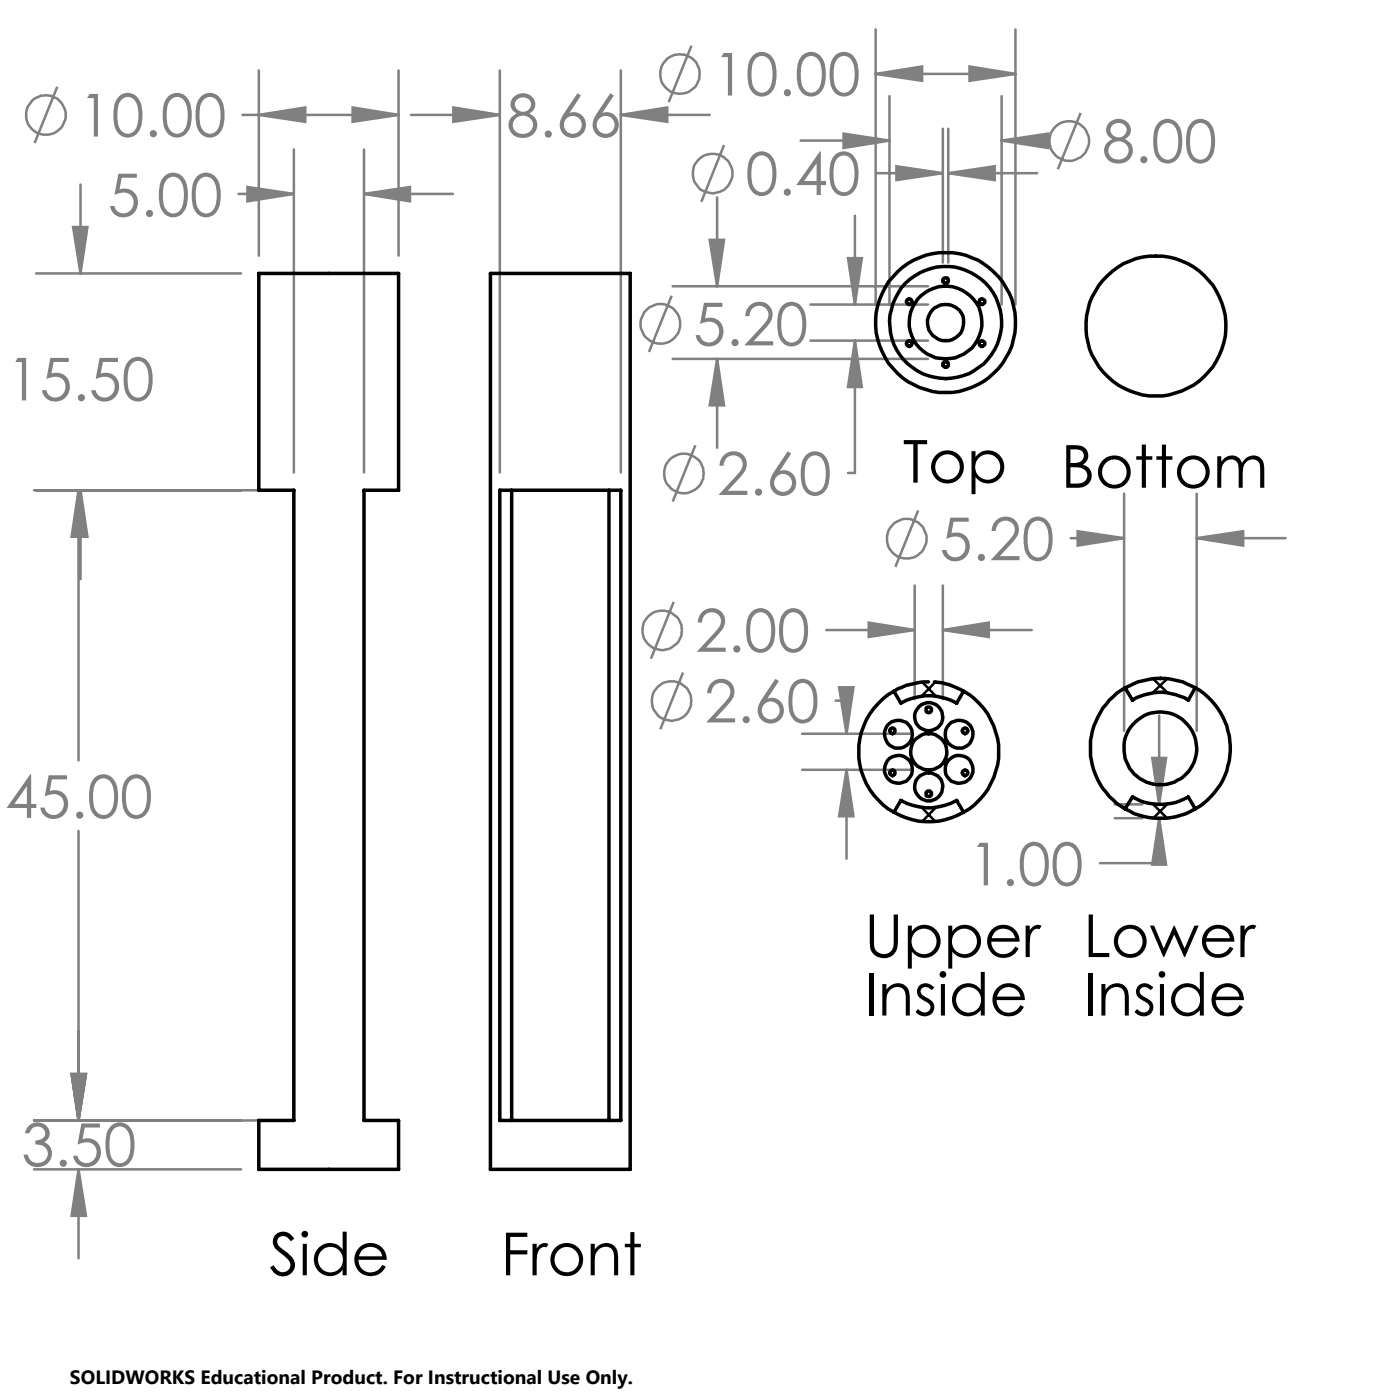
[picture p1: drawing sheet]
<svg xmlns="http://www.w3.org/2000/svg" width="100mm" height="100mm" viewBox="0 0 100 100" stroke-linecap="round" stroke-linejoin="round" font-family="sans-serif">
<g fill="none" stroke="#808080" stroke-width=".18">
<path d="M2.6 19.5h14.6M4.1 6.2l-1.6 4M5.2 16.2h1l-.4 3.3zM5.8 13.2v6.3M17 13.9h4M17.3 8.2h11.2M17.7 13.4l3.3 .5-3.3 .5zM18.5 5v13.3M18.5 8.2l3.3-.5v1zM21 10.7v23M25.2 7.7l3.3 .5-3.3 .5zM26 13.9l3.3-.5v1z"/>
<path d="M26 10.7v23M26 13.9h6.3M28.5 5v13.3M29.4 8.2h6.3M32.4 7.7l3.3 .5-3.3 .5zM35.7 5v28.7M44.3 8.2h6.4M44.3 5v28.7M44.3 8.2l3.4-.5v1zM49.4 3.3l-1.6 4M50.7 17.1h1l-.5 3.3zM51.2 14.1v6.3"/>
<path d="M51.7 10.4l-1.6 4M57.2 10h6.3M60.3 9.5l3.2 .5-3.2 .6zM60.6 18.4h1l-.5 3.4zM61.1 15.4v6.4M62.5 5.3l3.4-.5v1zM62.5 2.1v19.7M62.5 5.3h10M62.5 5.3h.1M62.6 12.4h4.7M63.5 6.9v14.9M64 11.9l3.3 .5-3.3 .5z"/>
<path d="M67.3 9.2v9.6M67.7 9.2v9.6M67.7 12.4h6.4M67.7 12.4l3.3-.5v1zM69.3 4.8l3.2 .5-3.2 .5zM71.5 10l3.4-.5v1.1zM71.5 6.9v14.9M71.5 10h1.2M72.5 2.1v19.7M77.2 8.1l-1.6 4M2.4 35h16.6M5.6 35v19.3"/>
<path d="M5.6 35l.5 3.3h-1zM5.8 35v6.4M5.8 35l.4 3.3h-1zM48 21.1l-1.6 4M48 20.4h18.3M48 25.6h18.3M49.7 31.8l-1.7 4M51.2 25.6v6.4M51.2 25.6l.5 3.4h-1zM57.9 21.8h8.4M57.9 24.3h8.4M61.1 24.3l.5 3.3h-1z"/>
<path d="M61.1 24.3v9.5h-.5M65.6 36.5l-1.6 4M76.5 38.4h3.8M77 37.9l3.3 .5-3.3 .6zM80.3 35.3v16.9M85.5 38.4l3.3-.5v1.1zM85.5 35.3v16.9M85.5 38.4h6.3M5.6 59.4v20.6M48.1 43l-1.6 4M48.8 48l-1.6 4.1M57.3 52.4h7.8"/>
<path d="M57.3 55h7.8M59 45h6.3M59.7 50h.8v2.4M59.9 49.1h1.1l-.5 3.3zM60.5 55v6.3M60.5 55l.5 3.3h-1.1zM62.1 44.5l3.2 .5-3.2 .5zM65.3 41.8v8.1M67.3 45l3.3-.5v1zM67.3 41.8v8.1M67.3 45h6.4M79.6 58.4h2"/>
<path d="M79.6 57.5h2M82.3 54.1h1l-.5 3.4zM82.8 58.4v3.3h-4.2M82.8 51.1v6.4M82.8 58.4l.5 3.4h-1zM5.1 76.7h1l-.5 3.3zM2.4 80h17.3M2.4 83.5h14.8M5.6 83.5v6.4M5.6 83.5l.5 3.3h-1z"/>
<circle cx="3.3" cy="8.2" r="1.41"/>
<circle cx="48.6" cy="5.3" r="1.41"/>
<circle cx="50.9" cy="12.4" r="1.42"/>
<circle cx="76.4" cy="10.1" r="1.42"/>
<circle cx="47.2" cy="23.1" r="1.41"/>
<circle cx="48.9" cy="33.8" r="1.41"/>
<circle cx="64.8" cy="38.5" r="1.41"/>
<circle cx="47.3" cy="45" r="1.41"/>
<circle cx="48" cy="50.1" r="1.42"/>
</g>
<path d="M5.1 76.7h1l-.5 3.3zM5.6 83.5l.5 3.3h-1zM5.6 35l.5 3.3h-1zM5.1 76.7h1l-.5 3.3zM5.2 16.2h1l-.4 3.3zM5.8 35l.4 3.3h-1zM17.7 13.4l3.3 .5-3.3 .5zM26 13.9l3.3-.5v1zM25.2 7.7l3.3 .5-3.3 .5zM18.5 8.2l3.3-.5v1zM32.4 7.7l3.3 .5-3.3 .5zM44.3 8.2l3.4-.5v1zM62.5 5.3l3.4-.5v1zM69.3 4.8l3.2 .5-3.2 .5zM60.3 9.5l3.2 .5-3.2 .6zM71.5 10l3.4-.5v1.1zM64 11.9l3.3 .5-3.3 .5zM67.7 12.4l3.3-.5v1zM50.7 17.1h1l-.5 3.3zM51.2 25.6l.5 3.4h-1zM60.6 18.4h1l-.5 3.4zM61.1 24.3l.5 3.3h-1zM62.1 44.5l3.2 .5-3.2 .5zM67.3 45l3.3-.5v1zM59.9 49.1h1.1l-.5 3.3zM60.5 55l.5 3.3h-1.1zM77 37.9l3.3 .5-3.3 .6zM85.5 38.4l3.3-.5v1.1zM82.8 58.4l.5 3.4h-1zM82.3 54.1h1l-.5 3.4z" fill="#808080"/>
<g fill="none" stroke="#000" stroke-width=".25">
<path d="M18.5 19.5h10v15.5h-2.5v45h2.5v3.5h-10v-3.5h2.5v-45h-2.5zM35 19.5h10v64h-10zM35.7 35h8.6v45h-8.6zM36.5 35v45M43.5 35v45M63.9 49.4l.4 .8a4 4 0 0 1 4 0l.5-.8M63.9 58l.4-.8a4 4 0 0 0 4 0l.5 .8M63.9 58a4.9 4.9 0 0 0 4.9 0M63.9 49.4a5 5 0 0 0 0 8.6M66.3 48.7a5.1 5.1 0 0 0-2.4 .7M66.7 48.7a4.5 4.5 0 0 1 2.1 .7M68.8 49.4a5 5 0 0 1 0 8.6"/>
<path d="M80.4 49.1l.5 .9a3.8 3.8 0 0 1 4 0l.5-.9M80.4 57.8l.5-.9a4 4 0 0 0 4 0l.5 .9M80.4 57.8a5 5 0 0 0 5 0M80.4 49.1a5 5 0 0 0 0 8.7M82.9 48.5a5.1 5.1 0 0 1 2.5 .6M82.9 48.5h.1M82.9 48.5a5.4 5.4 0 0 0-2.5 .6M85.4 49.1a5 5 0 0 1 0 8.7"/>
<circle cx="65" cy="21.6" r=".2"/>
<circle cx="65" cy="24.6" r=".2"/>
<circle cx="67.5" cy="23" r="5"/>
<circle cx="67.5" cy="26" r=".21"/>
<circle cx="67.5" cy="20" r=".21"/>
<circle cx="67.6" cy="23" r="4"/>
<circle cx="67.6" cy="23" r="1.3"/>
<circle cx="67.6" cy="23" r="2.6"/>
<circle cx="70.1" cy="21.6" r=".2"/>
<circle cx="70.1" cy="24.6" r=".2"/>
<circle cx="82.6" cy="23.3" r="5"/>
<circle cx="63.8" cy="55.2" r=".2"/>
<circle cx="63.8" cy="52.2" r=".2"/>
<circle cx="64.2" cy="54.9" r="1"/>
<circle cx="64.2" cy="52.4" r="1"/>
<circle cx="66.3" cy="56.7" r=".19"/>
<circle cx="66.3" cy="50.7" r=".2"/>
<circle cx="66.3" cy="56.2" r="1"/>
<circle cx="66.3" cy="53.7" r="1.29"/>
<circle cx="66.3" cy="51.2" r="1"/>
<circle cx="68.5" cy="55" r="1"/>
<circle cx="68.5" cy="52.5" r="1"/>
<circle cx="68.9" cy="55.2" r=".2"/>
<circle cx="68.9" cy="52.2" r=".2"/>
<circle cx="82.9" cy="53.4" r="2.6"/>
</g>
<path d="M65.8 57.7l1 1M65.9 48.7l1 1M66.8 48.7l-1 1M66.9 57.7l-1 1M82.3 57.4l1.1 1M82.4 48.5l1 1M83.4 48.5l-1.1 1M83.4 57.4l-1 1" fill="none" stroke="#000" stroke-width=".18"/>
<g font-size="4.2" fill="#808080">
<text x="5.6" y="9.8">10.00</text>
<text x="36.2" y="9.8">8.66</text>
<text x="50.9" y="6.8">10.00</text>
<text x="78.7" y="11.6">8.00</text>
<text x="7.7" y="15.4">5.00</text>
<text x="53.2" y="13.9">0.40</text>
<text x=".5" y="28.6">15.50</text>
<text x="49.5" y="24.7">5.20</text>
<text x="51.2" y="35.4">2.60</text>
<text x="67.1" y="40">5.20</text>
<text x="49.6" y="46.6">2.00</text>
<text x="50.3" y="51.6">2.60</text>
<text x=".4" y="58.4">45.00</text>
<text x="69.2" y="63.2">1.00</text>
<text x="1.5" y="83.3">3.50</text>
</g>
<g font-size="4.2">
<text x="64.5" y="34.5">Top</text>
<text x="75.8" y="34.8">Bottom</text>
<text x="61.7" y="68.4">Upper</text>
<text x="77.4" y="68.4">Lower</text>
<text x="61.7" y="72.5">Inside</text>
<text x="77.4" y="72.5">Inside</text>
<text x="19.2" y="91.1">Side</text>
<text x="35.8" y="91.1">Front</text>
</g>
<text font-size="1.4" x="5" y="98.9">SOLIDWORKS Educational Product. For Instructional Use Only.</text>
</svg>
